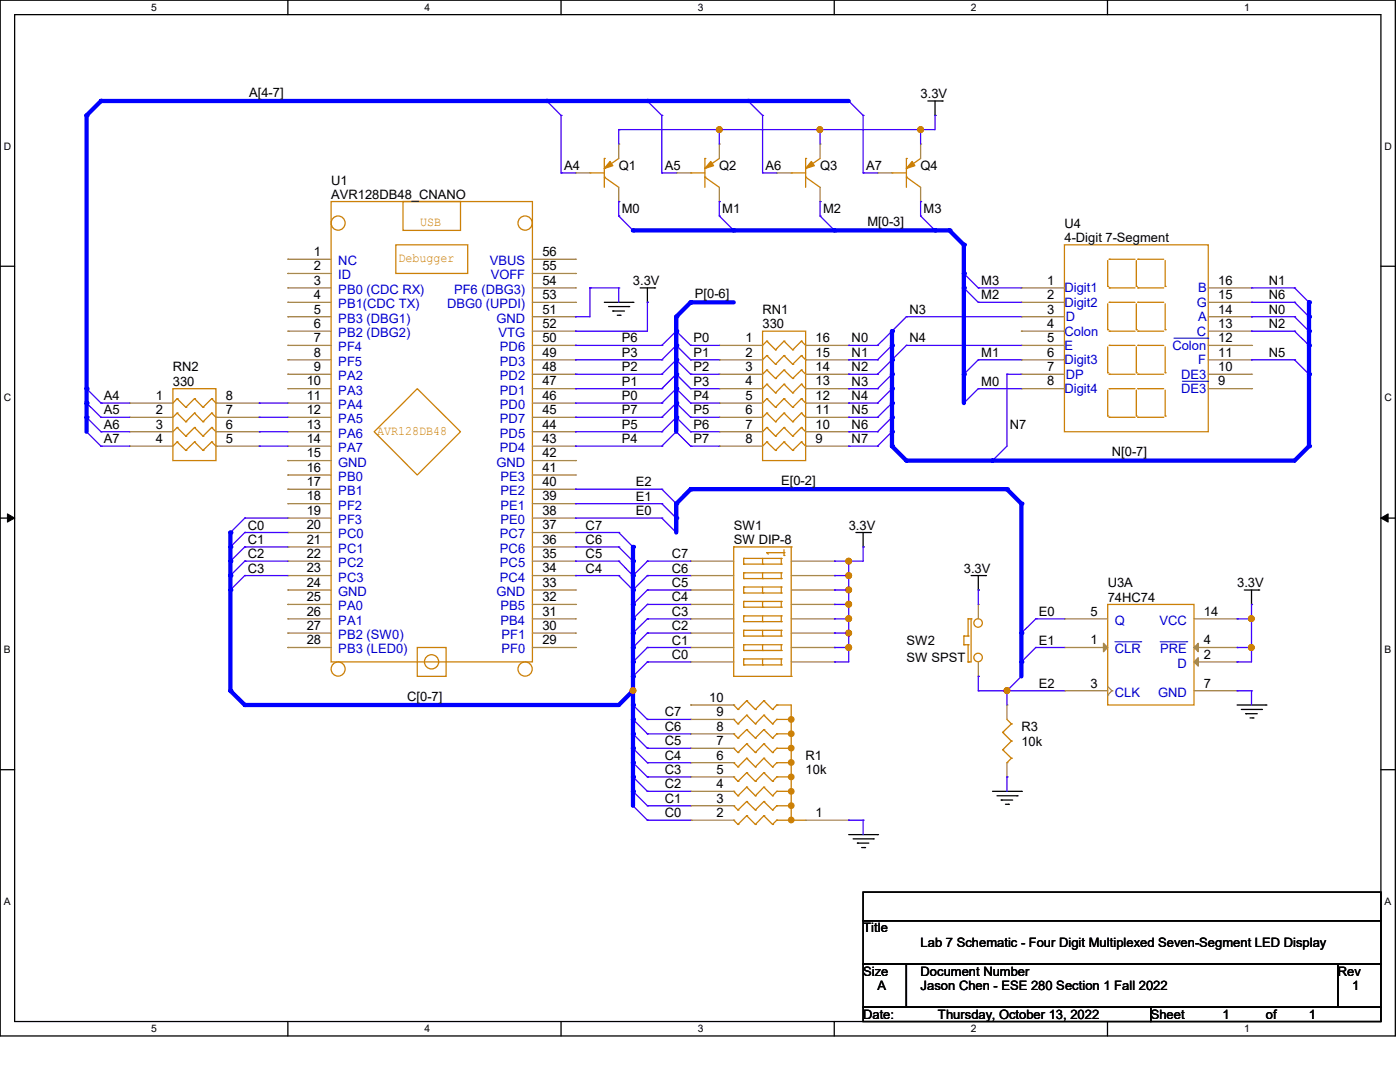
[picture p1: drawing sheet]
# OrCAD Capture schematic LAB07SCHEM.DSN
size A; title: Lab 7 Schematic - Four Digit Multiplexed Seven-Segment LED Display; rev: 1; note: Jason Chen - ESE 280 Section 1 Fall 2022

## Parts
Q1  ZTX555/TO
Q2  ZTX555/TO
Q3  ZTX555/TO
Q4  ZTX555/TO
R1  10k
R3  10k
RN1  330
RN2  330
SW1  SW DIP-8
SW2  SW SPST
U1  AVR128DB48_CNANO
U3  74HC74  (section A)
U4  4-Digit 7-Segment

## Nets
3.3V: Q1.3(E) Q2.3(E) Q3.3(E) Q4.3(E) SW1.9(B8) SW1.10(B7) SW1.11(B6) SW1.12(B5) SW1.13(B4) SW1.14(B3) SW1.15(B2) SW1.16(B1) SW2.2 U1.52(VTG) U3.2(D) U3.4(~{PRE}) U3.14(VCC)
GND: R1.1 R3.2 U1.51(GND) U3.7(GND)
A4: Q1.2(B) RN2.1
A5: Q2.2(B) RN2.2
A6: Q3.2(B) RN2.3
A7: Q4.2(B) RN2.4
C0: R1.2 SW1.8(A8) U1.20(PC0)
C1: R1.3 SW1.7(A7) U1.21(PC1)
C2: R1.4 SW1.6(A6) U1.22(PC2)
C3: R1.5 SW1.5(A5) U1.23(PC3)
C4: R1.6 SW1.4(A4) U1.34(PC4)
C5: R1.7 SW1.3(A3) U1.35(PC5)
C6: R1.8 SW1.2(A2) U1.36(PC6)
C7: R1.9 SW1.1(A1) U1.37(PC7)
E0: U1.38(PE0) U3.5(Q)
E1: U1.39(PE1) U3.1(~{CLR})
E2: R3.1 SW2.1 U1.40(PE2) U3.3(CLK)
M0: Q1.1(C) U4.8(Digit4)
M1: Q2.1(C) U4.6(Digit3)
M2: Q3.1(C) U4.2(Digit2)
M3: Q4.1(C) U4.1(Digit1)
N0: RN1.16 U4.14(A)
N1: RN1.15 U4.16(B)
N2: RN1.14 U4.13(C)
N3: RN1.13 U4.3(D)
N4: RN1.12 U4.5(E)
N5: RN1.11 U4.11(F)
N6: RN1.10 U4.15(G)
N7: RN1.9 U4.7(DP)
P0: RN1.1 U1.46(PD0)
P1: RN1.2 U1.47(PD1)
P2: RN1.3 U1.48(PD2)
P3: RN1.4 U1.49(PD3)
P4: RN1.5 U1.43(PD4)
P5: RN1.6 U1.44(PD5)
P6: RN1.7 U1.50(PD6)
P7: RN1.8 U1.45(PD7)
N75874: RN2.8 U1.11(PA4)
N75878: RN2.7 U1.12(PA5)
N75882: RN2.6 U1.13(PA6)
N75886: RN2.5 U1.14(PA7)

Not connected (* = marked no-connect by the designer): R1 10; U1 1(NC) 2(ID) 3(PB0_(CDC_RX)) 4(PB1(CDC_TX)) 5(PB3_(DBG1)) 6(PB2_(DBG2)) 7(PF4) 8(PF5) 9(PA2) 10(PA3) 15(GND) 16(PB0) 17(PB1) 18(PF2) 19(PF3) 24(GND) 25(PA0) 26(PA1) 27(PB2_(SW0)) 28(PB3_(LED0)) 29(PF0) 30(PF1) 31(PB4) 32(PB5) 33(GND) 41(PE3) 42(GND) 53(DBG0_(UPDI)) 54(PF6_(DBG3)) 55(VOFF) 56(VBUS); U4 4(Colon) 9(~{DE3}) 10(DE3) 12(~{Colon})
